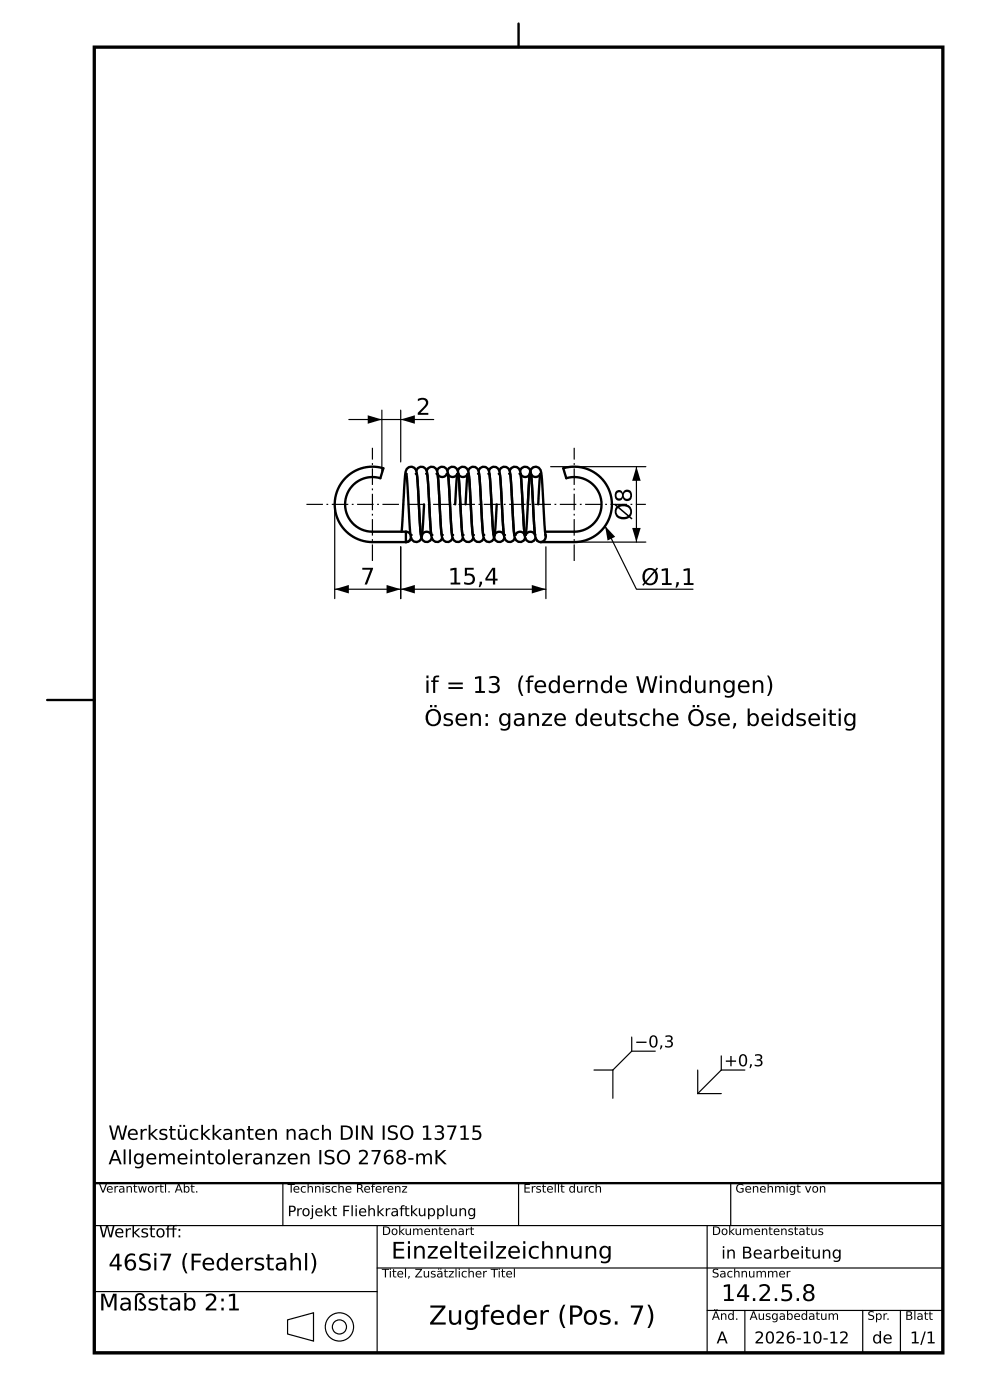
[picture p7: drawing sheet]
<svg xmlns="http://www.w3.org/2000/svg" width="210mm" height="297mm" viewBox="0 0 210 297" stroke-linecap="round" stroke-linejoin="round" font-family="sans-serif">
<path d="M20 10h180v277h-180z" fill="none" stroke="#000" stroke-width=".7" stroke-linecap="butt"/>
<path d="M78 88.1l3 .9-3 .9zM85 89l3-.9v1.8zM135 99l.9 3h-1.8zM128.4 111.6l2.1 2.3-1.6 .8zM134.1 112h1.8l-.9 3zM71 125l3-.9v1.8zM82 124.1l3 .9-3 .9zM85 125l3-.9v1.8zM112.8 124.1l3 .9-3 .9z" fill="#000"/>
<g fill="none" stroke="#000" stroke-width=".5">
<path d="M110 5v5M88.3 99.8a1.15 1.15 0 0 1 1.2-.8 1.15 1.15 0 0 1 1.1 1l.9 13.5M90.5 99.8a1.15 1.15 0 0 1 1.2-.8 1.15 1.15 0 0 1 1.1 1l.9 13.5M92.7 99.8a1.15 1.15 0 0 1 1.2-.8 1.15 1.15 0 0 1 1.1 1l.9 13.5M94.9 99.8a1.15 1.15 0 0 1 1.2-.8 1.15 1.15 0 0 1 1.1 1l.9 13.5M97.1 99.8a1.15 1.15 0 0 1 1.2-.8 1.15 1.15 0 0 1 1.1 1l.9 13.5M99.3 99.8a1.15 1.15 0 0 1 1.2-.8 1.15 1.15 0 0 1 1.1 1l.9 13.5M101.5 99.8a1.15 1.15 0 0 1 1.2-.8 1.15 1.15 0 0 1 1.1 1l.9 13.5M103.7 99.8a1.15 1.15 0 0 1 1.2-.8 1.15 1.15 0 0 1 1.1 1l.9 13.5M105.9 99.8a1.15 1.15 0 0 1 1.2-.8 1.15 1.15 0 0 1 1.1 1l.9 13.5M108.1 99.8a1.15 1.15 0 0 1 1.2-.8 1.15 1.15 0 0 1 1.1 1l.9 13.5M110.3 99.8a1.15 1.15 0 0 1 1.2-.8 1.15 1.15 0 0 1 1.1 1l.9 13.5"/>
<path d="M85.2 112.8l.7-11.6a2.37 2.37 0 0 1 .8-2.1 1.22 1.22 0 0 1 1.7 1.2l.9 13.2M86.1 112.8l.6 .1 .4 .5M86.1 112.8v2.2M86.1 112.8h-7.1a5.8 5.8 0 0 1-5.7-6.6 5.8 5.8 0 0 1 7.4-4.8l.6-2.1a8 8 0 0 0-10.2 6.5 8 8 0 0 0 7.9 9.2h7.1M86.2 100.5l.8 12.2a2.49 2.49 0 0 0 .8 2.2 1.21 1.21 0 0 0 1.7-1.2l.5-6.7M86.2 100.5h.1M87.2 114.1a1.1 1.1 0 0 1-1.1 .9M87.2 114.2a1.16 1.16 0 0 1-1.1 .8M87.3 113.5h.1M88.2 100.5h.1M88.4 100.5l.8 12.3a2.13 2.13 0 0 0 .9 2.1l.7 .1 .5-.3 .3-.5M89.5 113.5h.1"/>
<path d="M90.4 100.5h.1M90.6 100.5l.8 12.3a2.13 2.13 0 0 0 .9 2.1l.7 .1 .5-.3 .3-.5M91.5 113.4a1.06 1.06 0 0 0-1-.6 1.06 1.06 0 0 0-1 .7M91.5 113.5h.1M91.7 113.5h.1M92.6 100.5h.1M92.8 100.5l.8 12.3a2.13 2.13 0 0 0 .9 2.1l.7 .1 .5-.3 .3-.5M92.8 100.5h.1M93.9 113.5h.1M94.8 100.5a1.06 1.06 0 0 1-.9 .7 1.06 1.06 0 0 1-1.1-.6M94.8 100.5h.1M95 100.5l.8 12.3a2.13 2.13 0 0 0 .9 2.1l.7 .1 .5-.3 .3-.5"/>
<path d="M95 100.5h.1M95 100.6a1.06 1.06 0 0 0 1.1 .6 1.06 1.06 0 0 0 .9-.7l-.4 6.5M96.1 113.5h.1M97.2 100.5l.8 12.3a2.13 2.13 0 0 0 1 2.1l.6 .1 .5-.3 .3-.5M97.2 100.5h.1M97.2 100.6a1.06 1.06 0 0 0 1.1 .6 1.06 1.06 0 0 0 .9-.7l-.4 6.5M98.3 113.5h.1M99.4 100.5l.8 12.3a2.13 2.13 0 0 0 1 2.1l.6 .1 .5-.3 .3-.5M100.5 113.5h.1M101.4 100.5h.1M101.6 100.5l.8 12.2a2.49 2.49 0 0 0 .8 2.2 1.21 1.21 0 0 0 1.7-1.2l.5-6.7M102.7 113.5h.1"/>
<path d="M103.6 100.5h.1M103.8 100.5l.8 12.3a2.13 2.13 0 0 0 1 2.1l.6 .1 .5-.3 .3-.5M104.9 113.5h.1M105.8 100.5h.1M106 100.5l.8 12.3a2.13 2.13 0 0 0 1 2.1l.6 .1 .5-.3 .3-.5M106.9 113.4a1.06 1.06 0 0 0-1-.6 1.06 1.06 0 0 0-1 .7M106.9 113.5h.1M107.1 113.5h.1M108 100.5h.1M108.2 100.5l.8 12.3a2.13 2.13 0 0 0 1 2.1l.6 .1 .5-.3 .3-.5M109.3 113.5h.1M110.2 100.5h.1"/>
<path d="M110.4 100.5l.8 12.3a2.13 2.13 0 0 0 1 2.1l.6 .1 .5-.3 .3-.5M110.4 100.5h.1M110.5 100.6a1.06 1.06 0 0 0 1 .6 1.06 1.06 0 0 0 .9-.7l-.4 6.5M111.3 113.4a1.06 1.06 0 0 0-1-.6 1.06 1.06 0 0 0-1 .7M111.3 113.5h.1M112.6 100.5l.8 11.8a3.8 3.8 0 0 0 .7 2.5 1.12 1.12 0 0 0 1.3-.1 1.12 1.12 0 0 0 .3-1.2M112.6 100.5h.1M112.7 100.6a1.06 1.06 0 0 0 1 .6 1.06 1.06 0 0 0 .9-.7l-.4 6.5M113.5 113.4a1.06 1.06 0 0 0-1-.6 1.06 1.06 0 0 0-1 .7l.8-12.2a2.49 2.49 0 0 1 .8-2.2 1.21 1.21 0 0 1 1.7 1.2l.9 13.2M113.5 113.5h.1M115.6 112.8h6.2a5.8 5.8 0 0 0 5.7-6.6 5.8 5.8 0 0 0-7.4-4.8l-.6-2.1a8 8 0 0 1 10.2 6.5 8 8 0 0 1-7.9 9.2h-7.1M115.7 113.5h.1"/>
<path d="M10 148.5h10M20 251h180v36h-180z"/>
</g>
<g fill="none" stroke="#000" stroke-width=".25">
<path d="M74 89h18M81 87v13M85 87v11M116.8 99h20.2M135 99v16M71 108v19M85 116v11M115.8 116v11M116.8 115h20.2M128.4 111.6l6.6 13.4h12M71 125h44.8M126 227h4"/>
<path d="M130 227v6M134 223l-4 4M134 223h5M134 220v3M148 227v5M148 232h5M153 227h5M153 227l-5 5M153 224v3M60 251v9M110 251v9M155 251v9"/>
<path d="M20 260h180M20 274h60M80 269h120M80 260v27M150 260v27M150 278h50M158 278v9M183 278v9M191 278v9M61 280l5.5-1.5v6l-5.5-1.5z"/>
<circle cx="72" cy="281.5" r="3"/>
<circle cx="72" cy="281.5" r="1.5"/>
</g>
<path d="M65 107h72M79 119v-24M121.8 119v-24" fill="none" stroke="#000" stroke-width=".25" stroke-dasharray="3.5 .7 .4 .7" stroke-linecap="butt"/>
<text font-size="5.6" x="91" y="281">Zugfeder (Pos. 7)</text>
<g font-size="4.9">
<text x="88.3" y="88">2</text>
<text x="134" y="110.5" transform="rotate(-90 134 110.5)">Ø8</text>
<text x="76.5" y="124">7</text>
<text x="95" y="124">15,4</text>
<text x="136" y="124.1">Ø1,1</text>
<text x="90" y="147">if = 13 (federnde Windungen)</text>
<text x="90" y="154">Ösen: ganze deutsche Öse, beidseitig</text>
<text x="23" y="269.5">46Si7 (Federstahl)</text>
<text x="83" y="267">Einzelteilzeichnung</text>
<text x="21" y="278">Maßstab 2:1</text>
<text x="153" y="276">14.2.5.8</text>
</g>
<g font-size="4.2">
<text x="23" y="241.8">Werkstückkanten nach DIN ISO 13715</text>
<text x="23" y="247">Allgemeintoleranzen ISO 2768-mK</text>
</g>
<g font-size="3.5">
<text x="134.6" y="222.2">−0,3</text>
<text x="153.6" y="226.2">+0,3</text>
<text x="21" y="262.5">Werkstof:</text>
<text x="35.1" y="262.5">f</text>
<text x="153" y="267">in Bearbeitung</text>
<text x="152" y="285">A</text>
<text x="160" y="285">2026-10-12</text>
<text x="185" y="285">de</text>
<text x="193" y="285">1/1</text>
</g>
<text font-size="3.1" x="61" y="258">Projekt Fliehkraftkupplung</text>
<g font-size="2.5">
<text x="21" y="253">Verantwortl. Abt.</text>
<text x="61" y="253">Technische Referenz</text>
<text x="111" y="253">Erstellt durch</text>
<text x="156" y="253">Genehmigt von</text>
<text x="81" y="262">Dokumentenart</text>
<text x="151" y="262">Dokumentenstatus</text>
<text x="81" y="271">Titel, Zusätzlicher Titel</text>
<text x="151" y="271">Sachnummer</text>
<text x="151" y="280">Änd.</text>
<text x="159" y="280">Ausgabedatum</text>
<text x="184" y="280">Spr.</text>
<text x="192" y="280">Blatt</text>
</g>
</svg>
